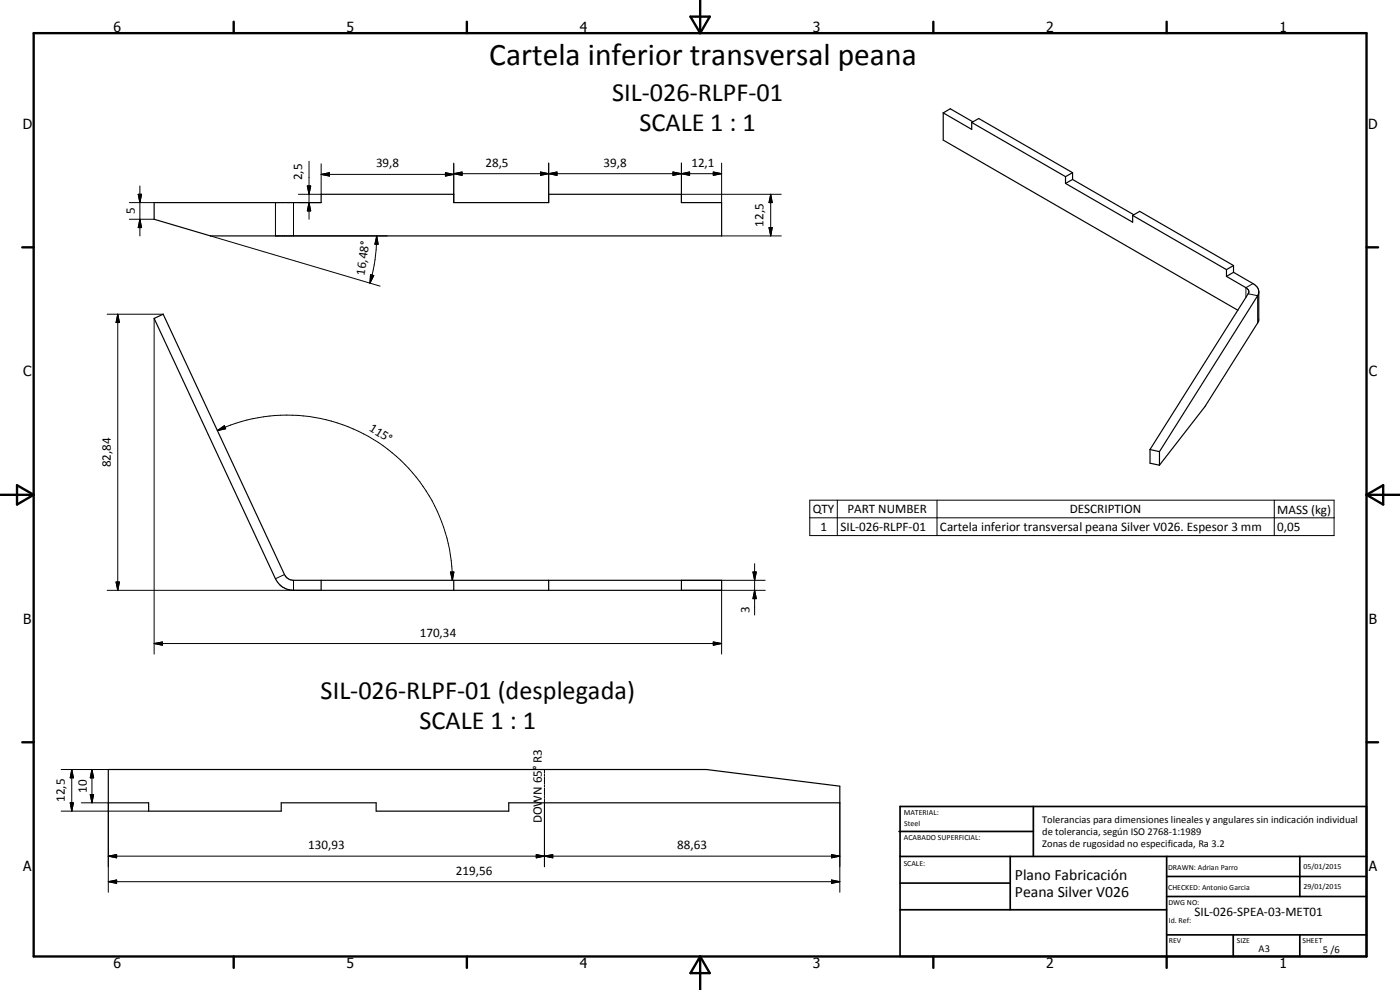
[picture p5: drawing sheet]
<svg xmlns="http://www.w3.org/2000/svg" width="420mm" height="297mm" viewBox="0 0 420 297" stroke-linecap="round" stroke-linejoin="round" font-family="sans-serif">
<g fill="none" stroke="#000" stroke-width=".35">
<path d="M283.1 33.9l2.1-1.3 6.8 4M283.1 33.9l8.5 4.9v-2.1M283.1 33.9v8.1l88.4 51.1M291.6 36.7l2.1-1.1 28.2 16.2M291.6 36.7l28.2 16.3M319.8 55l20.1 11.7v-2.1M319.8 53v2M321.9 53.8l18.4 10.6M321.9 51.8v2M321.9 53.8l-2.1 1.2M321.9 51.8l-2.1 1.2M46.3 60.8h50.1v-2.5h39.8v2.5h28.5v-2.5h39.8v2.5h12.1v10h-153.5l-16.8-5z"/>
<path d="M339.9 64.6l2.1-1.2 28.2 16.3M339.9 64.6l28.2 16.3M370.2 79.7v2M370.2 79.7l-2.1 1.2M46.3 95.5l2.7-1.2 36.4 78.1a3.1 3.1 0 0 0 2.7 1.7h128.5v3h-128.5a5.9 5.9 0 0 1-5.4-3.4zM368.1 82.9l6.1 3.6 .5 .7v.7l-29.6 47M368.1 80.9v2M370.2 81.7l5.8 3.4 1.5 1.4 .3 .9-.1 8.9-16.1 25.7-13.6 17.6M370.2 81.7l-2.1 1.2M377.8 87.8l-.4 .9-29.4 46.8M345.1 134.9v4.1l2.9 .6M345.1 134.9l2.9 .6"/>
<path d="M348 135.5v4.1M96.4 174.1v3M136.2 174.1v3M164.7 174.1v3M204.5 174.1v3M32.5 230.9h179.5l40 5v5h-99.3v2.5h-39.8v-2.5h-28.5v2.5h-39.8v-2.5h-12.1z"/>
</g>
<g fill="none" stroke="#000" stroke-width=".3">
<path d="M41.5 58.3h1l-.5 2.5zM42 55.8v15M92.2 55.8h1l-.5 2.5zM92.7 48.4v17.4M96.4 52.3l2.5-.5v1zM96.4 49.1v9.2h-6.8M96.4 52.3h39.8M133.7 51.8l2.5 .5-2.5 .5zM136.2 52.1l2.5-.5v1zM136.2 48.9v11.9M136.2 52.1h80.4M162.2 51.6l2.5 .5-2.5 .5z"/>
<path d="M164.7 52.1l2.5-.5v1zM164.7 48.9v11.9M202 51.6l2.5 .5-2.5 .5zM204.5 52.1l2.5-.5v1zM204.5 58.3h30M204.5 48.9v11.9M214.1 51.6l2.5 .5-2.5 .5zM216.6 48.9v11.9M231.3 58.3l.5 2.5h-1zM231.3 58.3v12.5M38.8 60.8h7.5M38.8 65.8h7.5"/>
<path d="M42 65.8l.5 2.5h-1zM63.1 70.8l51 15.1M82.7 60.8v10h33.5M88.1 60.8v10M89.6 60.8h6.8M92.7 60.8l.5 2.5h-1zM113.1 70.8l.4 2.5h-1zM113.1 70.8l-.5 7.1-1.6 7.1M216.6 70.8h17.9M230.8 68.3h1l-.5 2.5zM32.2 94.3h16.8M35.3 94.3l.5 2.5h-1z"/>
<path d="M35.3 94.3v82.8M46.3 95.5v100.8M111.2 82.4l1 .3-1.2 2.3zM374.6 88.1l2.8 .6v8.2M376 85.1l-2.1 1.2v2.9M65.2 129.2l2.1-1.5 .4 1zM65.2 129.2a49.5 49.5 0 0 1 70.6 44.9M243 150.1h157.4v10.6h-157.4zM243 155.4h157.4M251.3 150.1v10.6M281.2 150.1v10.6M382.4 150.1v10.6"/>
<path d="M32.2 177.1h64.2M34.8 174.6h1l-.5 2.5zM85.4 172.4l-2.7 1.3M88.1 174.1v3M135.2 171.6h1l-.4 2.5zM204.5 177.1h25.1M204.5 174.1h25.1M216.6 177.1v19.2M226 171.6h1l-.5 2.5zM226.5 177.1l.5 2.5h-1zM226.5 169.1v15.4M46.3 193.1l2.5-.5v1z"/>
<path d="M46.3 193.1h170.3M214.1 192.6l2.5 .5-2.5 .5zM18.4 230.9h14.1M21.5 230.9l.5 2.5h-.9zM21.5 230.9v12.5M27.1 238.4h1l-.5 2.5zM27.6 230.9l.5 2.5h-1zM27.6 230.9v10M163.4 230.9v1.1M163.4 232.3v.5M163.4 233.1v2.2M163.4 235.6v.5"/>
<path d="M163.4 236.4v2.3M163.4 238.9v.6M163.4 239.8v20.3M18.4 243.4h26.2M21.1 240.9h.9l-.5 2.5zM24.4 240.9h8.1v26.8M32.5 256.9l2.5-.5v1zM32.5 256.9h219.5M160.9 256.4l2.5 .5-2.5 .5zM163.4 256.9l2.5-.5v1zM249.5 256.4l2.5 .5-2.5 .5zM252 240.9v26.8"/>
<path d="M32.5 264.5l2.5-.5v1zM32.5 264.5h219.5M249.5 264l2.5 .5-2.5 .5z"/>
</g>
<g fill="none" stroke="#000" stroke-width=".71">
<path d="M10.1 9.9h400v277.1h-400zM70.1 6.5v3.4M140.1 6.5v3.4M207.2 5h5.8l-2.9 4.9zM210.1 0v9.9M280.1 6.5v3.4M350.1 6.5v3.4M6.7 74.2h3.4M410.1 74.2h3.5M.1 148.5h10M5.1 145.6l5 2.9-5 2.9zM410.1 148.5h10"/>
<path d="M410.1 148.5l5-2.9v5.8zM6.7 222.7h3.4M410.1 222.7h3.5M70.1 287v3.4M140.1 287v3.4M210.1 287v10M210.1 287l2.9 5h-5.8zM280.1 287v3.4M350.1 287v3.4"/>
</g>
<g fill="none" stroke="#000" stroke-width=".51">
<path d="M269.8 249.5h40.3M270.1 242h140v45h-140zM270.1 257h140M303.2 257v16M310.1 242v15M350.1 257v30M390.1 257v12M270.1 265h33.1M270.1 273h80M350.1 269h60M350.1 263h60M350.1 280.5h60"/>
<path d="M370.1 280.5v6.5M390.1 280.5v6.5"/>
</g>
<g fill="#000">
<path d="M41.5 58.3h1l-.5 2.5zM92.2 55.8h1l-.5 2.5zM96.4 52.3l2.5-.5v1zM133.7 51.8l2.5 .5-2.5 .5zM136.2 52.1l2.5-.5v1zM162.2 51.6l2.5 .5-2.5 .5zM164.7 52.1l2.5-.5v1zM202 51.6l2.5 .5-2.5 .5zM204.5 52.1l2.5-.5v1zM214.1 51.6l2.5 .5-2.5 .5zM42 65.8l.5 2.5h-1zM92.7 60.8l.5 2.5h-1z"/>
<path d="M113.1 70.8l.4 2.5h-1zM230.8 68.3h1l-.5 2.5zM231.3 58.3l.5 2.5h-1zM35.3 94.3l.5 2.5h-1zM111.2 82.4l1 .3-1.2 2.3zM65.2 129.2l2.1-1.5 .4 1zM34.8 174.6h1l-.5 2.5zM135.2 171.6h1l-.4 2.5zM226 171.6h1l-.5 2.5zM226.5 177.1l.5 2.5h-1zM46.3 193.1l2.5-.5v1zM214.1 192.6l2.5 .5-2.5 .5z"/>
<path d="M21.5 230.9l.5 2.5h-.9zM27.1 238.4h1l-.5 2.5zM27.6 230.9l.5 2.5h-1zM21.1 240.9h.9l-.5 2.5zM32.5 256.9l2.5-.5v1zM160.9 256.4l2.5 .5-2.5 .5zM163.4 256.9l2.5-.5v1zM249.5 256.4l2.5 .5-2.5 .5zM32.5 264.5l2.5-.5v1zM249.5 264l2.5 .5-2.5 .5z"/>
</g>
<text font-size="9.4" x="146.8" y="19.6">Cartela inferior transversal peana</text>
<g font-size="7.9">
<text x="183.7" y="30.4">SIL-026-RLPF-01</text>
<text x="191.9" y="39.4">SCALE 1 : 1</text>
<text x="96.2" y="209.6">SIL-026-RLPF-01 (desplegada)</text>
<text x="125.9" y="218.6">SCALE 1 : 1</text>
</g>
<g font-size="4.7">
<text x="304.6" y="263.9">Plano Fabricación</text>
<text x="304.6" y="269.3">Peana Silver V026</text>
</g>
<g font-size="4.2">
<text x="34" y="9.6">6</text>
<text x="104" y="9.6">5</text>
<text x="174" y="9.6">4</text>
<text x="244" y="9.6">3</text>
<text x="314" y="9.6">2</text>
<text x="384" y="9.6">1</text>
<text x="6.8" y="38.7">D</text>
<text x="410.6" y="38.7">D</text>
<text x="7" y="112.9">C</text>
<text x="410.8" y="112.9">C</text>
<text x="7" y="187.1">B</text>
<text x="410.8" y="187.1">B</text>
<text x="7" y="261.4">A</text>
<text x="410.8" y="261.4">A</text>
<text x="34" y="290.4">6</text>
<text x="104" y="290.4">5</text>
<text x="174" y="290.4">4</text>
<text x="244" y="290.4">3</text>
<text x="314" y="290.4">2</text>
<text x="384" y="290.4">1</text>
</g>
<g font-size="3.9">
<text x="112.8" y="50.2">39,8</text>
<text x="145.7" y="50.1">28,5</text>
<text x="181.1" y="50.1">39,8</text>
<text x="207.5" y="50.1">12,1</text>
<text x="90.7" y="54.1" transform="rotate(-90 90.7 54.1)">2,5</text>
<text x="40.5" y="64.3" transform="rotate(-90 40.5 64.3)">5</text>
<text x="229.2" y="68" transform="rotate(-90 229.2 68)">12,5</text>
<text x="109.4" y="82.7" transform="rotate(-82 109.4 82.7)">16,48°</text>
<text x="110.6" y="129.1" transform="rotate(32 110.6 129.1)">115°</text>
<text x="33.3" y="140.2" transform="rotate(-90 33.3 140.2)">82,84</text>
<text x="243.9" y="154">QTY</text>
<text x="254.3" y="154">PART NUMBER</text>
<text x="321" y="154">DESCRIPTION</text>
<text x="383.3" y="154.1">MASS (kg)</text>
<text x="246.2" y="159.3">1</text>
<text x="252.2" y="159.3">SIL-026-RLPF-01</text>
<text x="282.1" y="159.4">Cartela inferior transversal peana Silver V026. Espesor 3 mm</text>
<text x="383.3" y="159.3">0,05</text>
<text x="224.9" y="183.8" transform="rotate(-90 224.9 183.8)">3</text>
<text x="126" y="191.1">170,34</text>
<text x="26.1" y="237.9" transform="rotate(-90 26.1 237.9)">10</text>
<text x="19.5" y="240.6" transform="rotate(-90 19.5 240.6)">12,5</text>
<text x="162.6" y="247.1" transform="rotate(-90 162.6 247.1)">DOWN 65° R3</text>
<text x="92.5" y="254.8">130,93</text>
<text x="203.3" y="254.8">88,63</text>
<text x="136.8" y="262.5">219,56</text>
<text x="358.5" y="275">SIL-026-SPEA-03-MET01</text>
</g>
<g font-size="3.1">
<text x="312.7" y="246.8">Tolerancias para dimensiones lineales y angulares sin indicación individual</text>
<text x="312.7" y="250.4">de tolerancia, según ISO 2768-1:1989</text>
<text x="312.7" y="254">Zonas de rugosidad no especificada, Ra 3.2</text>
<text x="377.7" y="285.6">A3</text>
<text x="397" y="285.9">5 /6</text>
</g>
<g font-size="2.4">
<text x="271.2" y="244.4">MATERIAL:</text>
<text x="271.3" y="252">ACABADO SUPERFICIAL:</text>
<text x="271.4" y="247.9">Steel</text>
<text x="271.2" y="259.7">SCALE:</text>
<text x="350.6" y="261">DRAWN: Adrian Parro</text>
<text x="391.2" y="260.6">05/01/2015</text>
<text x="350.6" y="267">CHECKED: Antonio Garcia</text>
<text x="391.2" y="266.7">29/01/2015</text>
<text x="350.6" y="271.4">DWG NO:</text>
<text x="350.8" y="276.9">Id. Ref:</text>
<text x="350.8" y="282.8">REV</text>
<text x="371.2" y="282.9">SIZE</text>
<text x="390.9" y="282.9">SHEET</text>
</g>
</svg>
